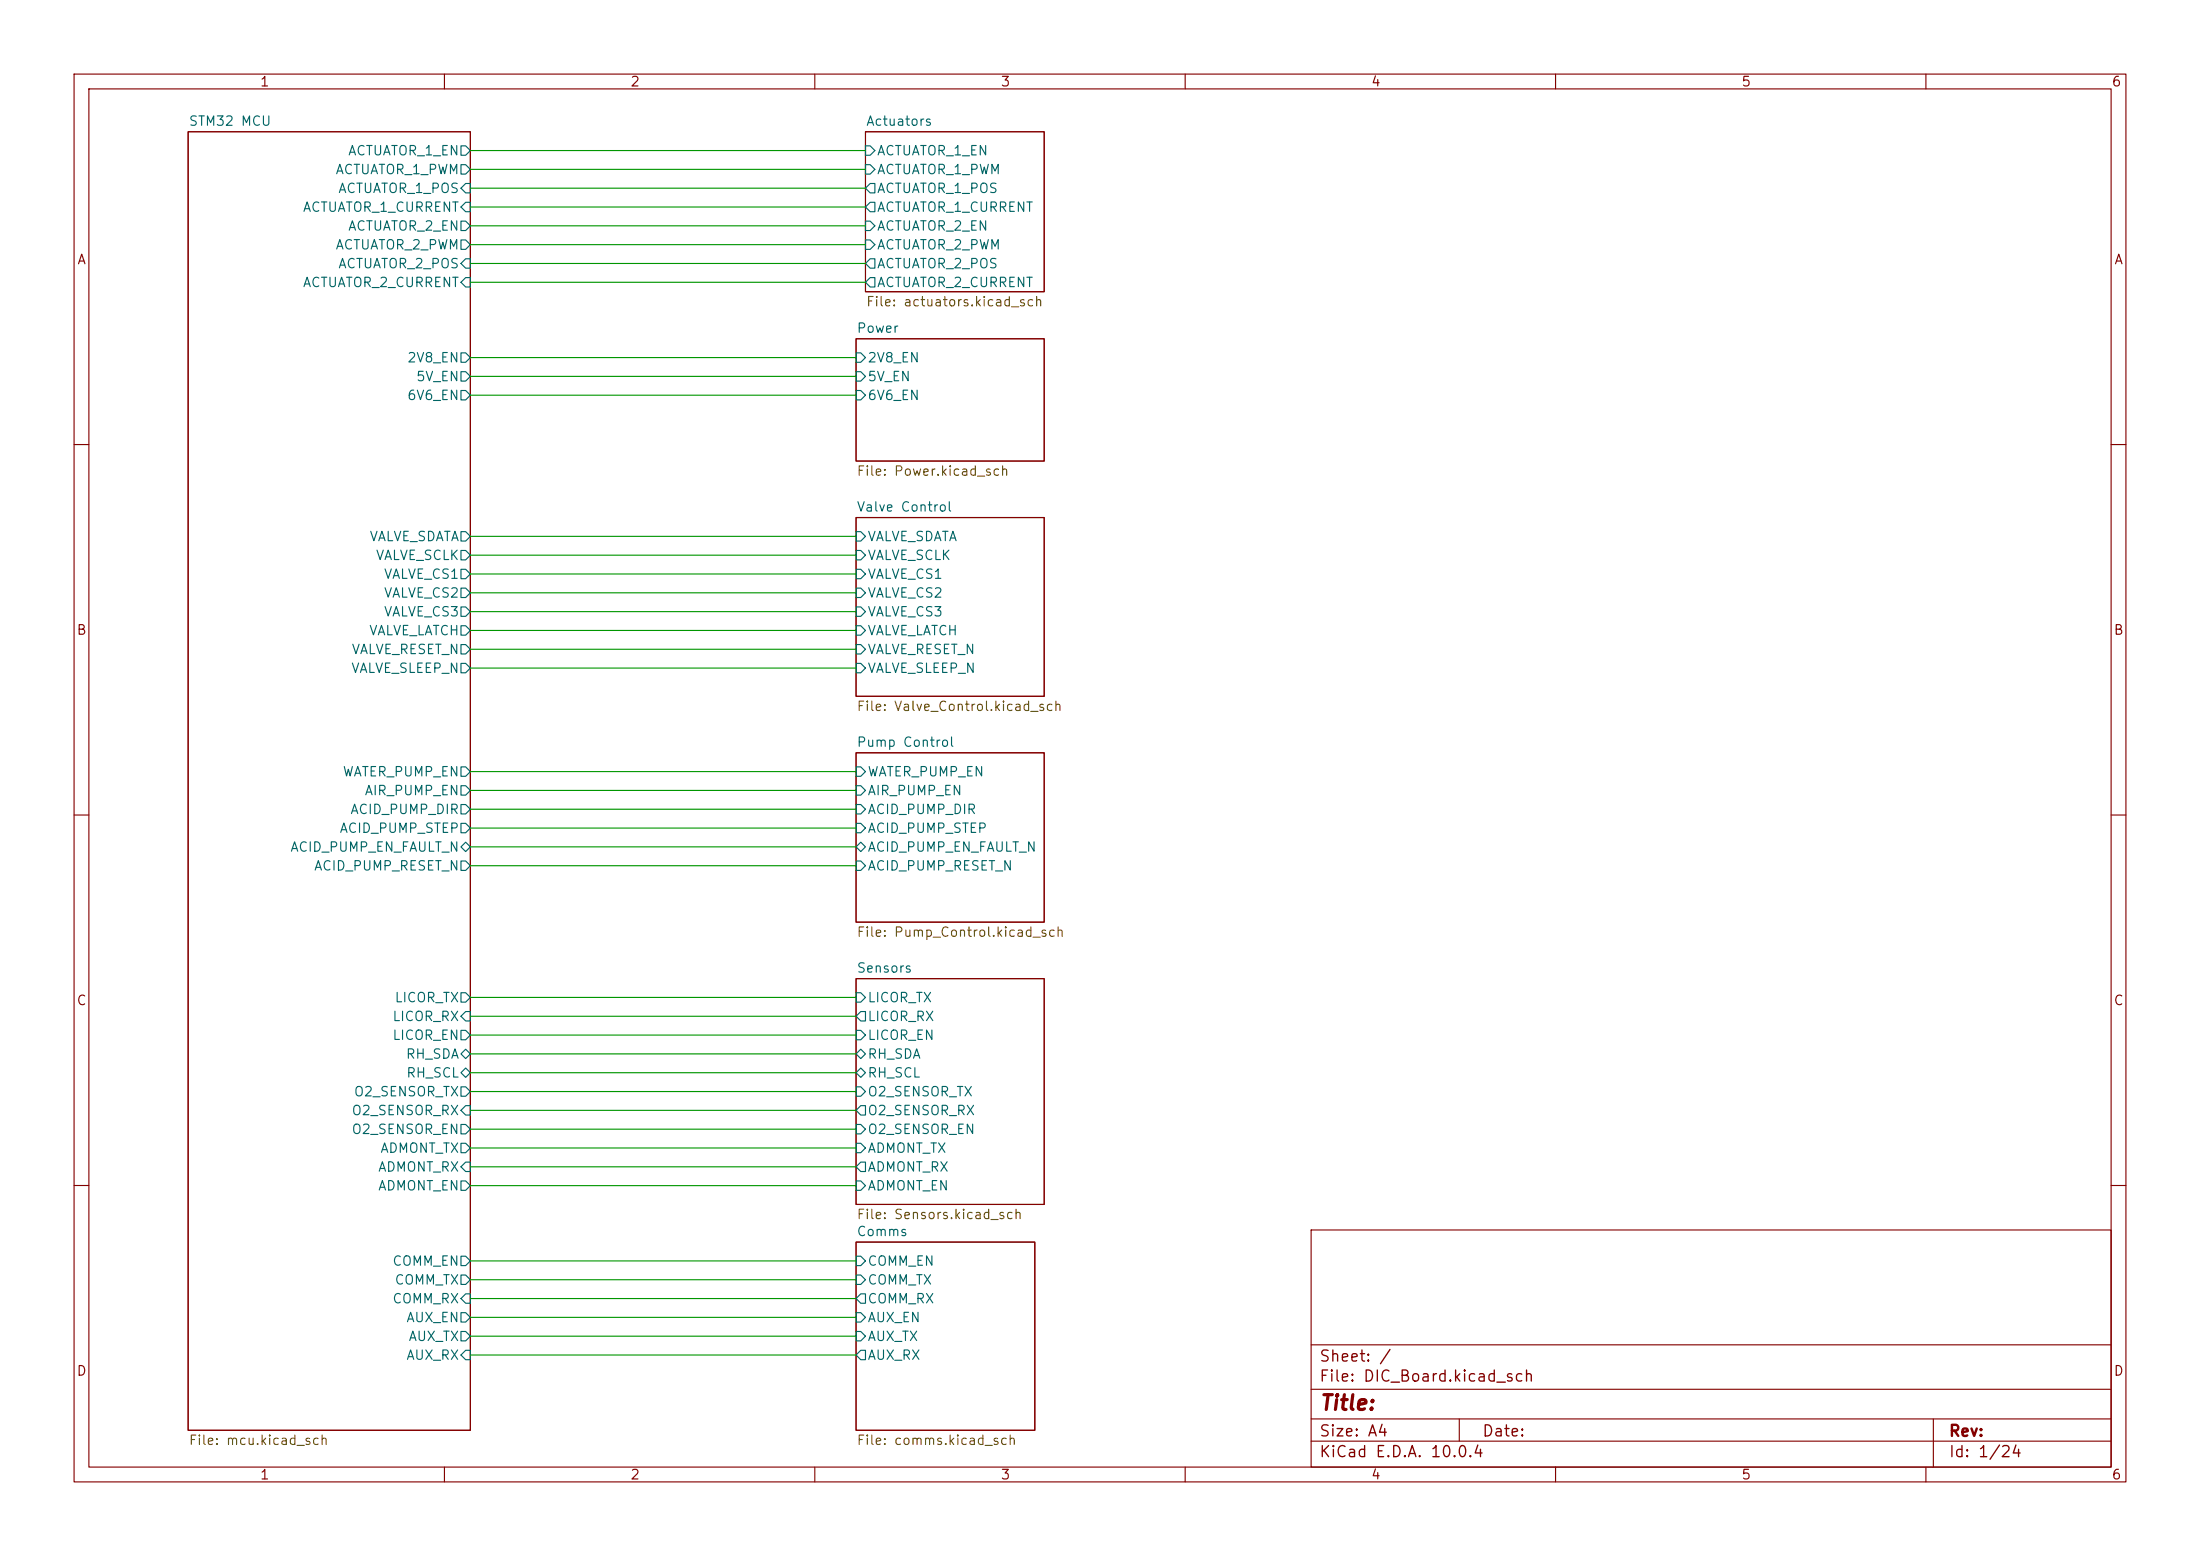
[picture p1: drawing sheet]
(kicad_sch
 (version 20260306)
 (generator "eeschema")
 (generator_version "10.0")
 (paper "A4")
 (lib_symbols)
 (wire
  (pts (xy 63.5 106.68) (xy 115.57 106.68))
  (stroke (width 0) (type default)))
 (wire
  (pts (xy 63.5 114.3) (xy 115.57 114.3))
  (stroke (width 0) (type default)))
 (wire
  (pts (xy 63.5 144.78) (xy 115.57 144.78))
  (stroke (width 0) (type default)))
 (wire
  (pts (xy 63.5 157.48) (xy 115.57 157.48))
  (stroke (width 0) (type default)))
 (wire
  (pts (xy 63.5 152.4) (xy 115.57 152.4))
  (stroke (width 0) (type default)))
 (wire
  (pts (xy 63.5 109.22) (xy 115.57 109.22))
  (stroke (width 0) (type default)))
 (wire
  (pts (xy 63.5 87.63) (xy 115.57 87.63))
  (stroke (width 0) (type default)))
 (wire
  (pts (xy 63.5 147.32) (xy 115.57 147.32))
  (stroke (width 0) (type default)))
 (wire
  (pts (xy 63.5 104.14) (xy 115.57 104.14))
  (stroke (width 0) (type default)))
 (wire
  (pts (xy 63.5 20.32) (xy 116.84 20.32))
  (stroke (width 0) (type default)))
 (wire
  (pts (xy 63.5 22.86) (xy 116.84 22.86))
  (stroke (width 0) (type default)))
 (wire
  (pts (xy 63.5 25.4) (xy 116.84 25.4))
  (stroke (width 0) (type default)))
 (wire
  (pts (xy 63.5 27.94) (xy 116.84 27.94))
  (stroke (width 0) (type default)))
 (wire
  (pts (xy 63.5 30.48) (xy 116.84 30.48))
  (stroke (width 0) (type default)))
 (wire
  (pts (xy 63.5 33.02) (xy 116.84 33.02))
  (stroke (width 0) (type default)))
 (wire
  (pts (xy 63.5 35.56) (xy 116.84 35.56))
  (stroke (width 0) (type default)))
 (wire
  (pts (xy 63.5 38.1) (xy 116.84 38.1))
  (stroke (width 0) (type default)))
 (wire
  (pts (xy 63.5 48.26) (xy 115.57 48.26))
  (stroke (width 0) (type default)))
 (wire
  (pts (xy 63.5 50.8) (xy 115.57 50.8))
  (stroke (width 0) (type default)))
 (wire
  (pts (xy 63.5 53.34) (xy 115.57 53.34))
  (stroke (width 0) (type default)))
 (wire
  (pts (xy 63.5 137.16) (xy 115.57 137.16))
  (stroke (width 0) (type default)))
 (wire
  (pts (xy 63.5 111.76) (xy 115.57 111.76))
  (stroke (width 0) (type default)))
 (wire
  (pts (xy 63.5 116.84) (xy 115.57 116.84))
  (stroke (width 0) (type default)))
 (wire
  (pts (xy 63.5 72.39) (xy 115.57 72.39))
  (stroke (width 0) (type default)))
 (wire
  (pts (xy 63.5 170.18) (xy 115.57 170.18))
  (stroke (width 0) (type default)))
 (wire
  (pts (xy 63.5 172.72) (xy 115.57 172.72))
  (stroke (width 0) (type default)))
 (wire
  (pts (xy 63.5 175.26) (xy 115.57 175.26))
  (stroke (width 0) (type default)))
 (wire
  (pts (xy 63.5 177.8) (xy 115.57 177.8))
  (stroke (width 0) (type default)))
 (wire
  (pts (xy 63.5 180.34) (xy 115.57 180.34))
  (stroke (width 0) (type default)))
 (wire
  (pts (xy 63.5 182.88) (xy 115.57 182.88))
  (stroke (width 0) (type default)))
 (wire
  (pts (xy 63.5 142.24) (xy 115.57 142.24))
  (stroke (width 0) (type default)))
 (wire
  (pts (xy 63.5 134.62) (xy 115.57 134.62))
  (stroke (width 0) (type default)))
 (wire
  (pts (xy 63.5 154.94) (xy 115.57 154.94))
  (stroke (width 0) (type default)))
 (wire
  (pts (xy 63.5 80.01) (xy 115.57 80.01))
  (stroke (width 0) (type default)))
 (wire
  (pts (xy 63.5 139.7) (xy 115.57 139.7))
  (stroke (width 0) (type default)))
 (wire
  (pts (xy 63.5 85.09) (xy 115.57 85.09))
  (stroke (width 0) (type default)))
 (wire
  (pts (xy 63.5 90.17) (xy 115.57 90.17))
  (stroke (width 0) (type default)))
 (wire
  (pts (xy 63.5 82.55) (xy 115.57 82.55))
  (stroke (width 0) (type default)))
 (wire
  (pts (xy 115.57 160.02) (xy 63.5 160.02))
  (stroke (width 0) (type default)))
 (wire
  (pts (xy 63.5 77.47) (xy 115.57 77.47))
  (stroke (width 0) (type default)))
 (wire
  (pts (xy 63.5 74.93) (xy 115.57 74.93))
  (stroke (width 0) (type default)))
 (wire
  (pts (xy 63.5 149.86) (xy 115.57 149.86))
  (stroke (width 0) (type default)))
 (sheet
  (at 115.57 132.08)
  (size 25.4 30.48)
  (exclude_from_sim no)
  (in_bom yes)
  (on_board yes)
  (dnp no)
  (fields_autoplaced yes)
  (stroke (width 0.1524) (type solid))
  (fill (color 0 0 0 0))
  (property "Sheetname" "Sensors" (at 115.57 131.3684 0) (show_name no) (do_not_autoplace no) (effects (font (size 1.27 1.27)) (justify left bottom)))
  (property "Sheetfile" "Sensors.kicad_sch" (at 115.57 163.1446 0) (show_name no) (do_not_autoplace no) (effects (font (size 1.27 1.27)) (justify left top)))
  (pin "LICOR_TX" input (at 115.57 134.62 180) (effects (font (size 1.27 1.27)) (justify left)))
  (pin "LICOR_RX" output (at 115.57 137.16 180) (effects (font (size 1.27 1.27)) (justify left)))
  (pin "LICOR_EN" input (at 115.57 139.7 180) (effects (font (size 1.27 1.27)) (justify left)))
  (pin "RH_SDA" bidirectional (at 115.57 142.24 180) (effects (font (size 1.27 1.27)) (justify left)))
  (pin "RH_SCL" bidirectional (at 115.57 144.78 180) (effects (font (size 1.27 1.27)) (justify left)))
  (pin "O2_SENSOR_TX" input (at 115.57 147.32 180) (effects (font (size 1.27 1.27)) (justify left)))
  (pin "O2_SENSOR_RX" output (at 115.57 149.86 180) (effects (font (size 1.27 1.27)) (justify left)))
  (pin "O2_SENSOR_EN" input (at 115.57 152.4 180) (effects (font (size 1.27 1.27)) (justify left)))
  (pin "ADMONT_TX" input (at 115.57 154.94 180) (effects (font (size 1.27 1.27)) (justify left)))
  (pin "ADMONT_RX" output (at 115.57 157.48 180) (effects (font (size 1.27 1.27)) (justify left)))
  (pin "ADMONT_EN" input (at 115.57 160.02 180) (effects (font (size 1.27 1.27)) (justify left))))
 (sheet
  (at 116.84 17.78)
  (size 24.13 21.59)
  (exclude_from_sim no)
  (in_bom yes)
  (on_board yes)
  (dnp no)
  (fields_autoplaced yes)
  (stroke (width 0.1524) (type solid))
  (fill (color 0 0 0 0))
  (property "Sheetname" "Actuators" (at 116.84 17.0684 0) (show_name no) (do_not_autoplace no) (effects (font (size 1.27 1.27)) (justify left bottom)))
  (property "Sheetfile" "actuators.kicad_sch" (at 116.84 39.9546 0) (show_name no) (do_not_autoplace no) (effects (font (size 1.27 1.27)) (justify left top)))
  (pin "ACTUATOR_1_EN" input (at 116.84 20.32 180) (effects (font (size 1.27 1.27)) (justify left)))
  (pin "ACTUATOR_1_PWM" input (at 116.84 22.86 180) (effects (font (size 1.27 1.27)) (justify left)))
  (pin "ACTUATOR_1_POS" output (at 116.84 25.4 180) (effects (font (size 1.27 1.27)) (justify left)))
  (pin "ACTUATOR_1_CURRENT" output (at 116.84 27.94 180) (effects (font (size 1.27 1.27)) (justify left)))
  (pin "ACTUATOR_2_EN" input (at 116.84 30.48 180) (effects (font (size 1.27 1.27)) (justify left)))
  (pin "ACTUATOR_2_PWM" input (at 116.84 33.02 180) (effects (font (size 1.27 1.27)) (justify left)))
  (pin "ACTUATOR_2_POS" output (at 116.84 35.56 180) (effects (font (size 1.27 1.27)) (justify left)))
  (pin "ACTUATOR_2_CURRENT" output (at 116.84 38.1 180) (effects (font (size 1.27 1.27)) (justify left))))
 (sheet
  (at 115.57 69.85)
  (size 25.4 24.13)
  (exclude_from_sim no)
  (in_bom yes)
  (on_board yes)
  (dnp no)
  (fields_autoplaced yes)
  (stroke (width 0.1524) (type solid))
  (fill (color 0 0 0 0))
  (property "Sheetname" "Valve Control" (at 115.57 69.1384 0) (show_name no) (do_not_autoplace no) (effects (font (size 1.27 1.27)) (justify left bottom)))
  (property "Sheetfile" "Valve_Control.kicad_sch" (at 115.57 94.5646 0) (show_name no) (do_not_autoplace no) (effects (font (size 1.27 1.27)) (justify left top)))
  (pin "VALVE_SDATA" input (at 115.57 72.39 180) (effects (font (size 1.27 1.27)) (justify left)))
  (pin "VALVE_SCLK" input (at 115.57 74.93 180) (effects (font (size 1.27 1.27)) (justify left)))
  (pin "VALVE_CS1" input (at 115.57 77.47 180) (effects (font (size 1.27 1.27)) (justify left)))
  (pin "VALVE_CS2" input (at 115.57 80.01 180) (effects (font (size 1.27 1.27)) (justify left)))
  (pin "VALVE_CS3" input (at 115.57 82.55 180) (effects (font (size 1.27 1.27)) (justify left)))
  (pin "VALVE_LATCH" input (at 115.57 85.09 180) (effects (font (size 1.27 1.27)) (justify left)))
  (pin "VALVE_RESET_N" input (at 115.57 87.63 180) (effects (font (size 1.27 1.27)) (justify left)))
  (pin "VALVE_SLEEP_N" input (at 115.57 90.17 180) (effects (font (size 1.27 1.27)) (justify left))))
 (sheet
  (at 115.57 167.64)
  (size 24.13 25.4)
  (exclude_from_sim no)
  (in_bom yes)
  (on_board yes)
  (dnp no)
  (fields_autoplaced yes)
  (stroke (width 0.1524) (type solid))
  (fill (color 0 0 0 0))
  (property "Sheetname" "Comms" (at 115.57 166.9284 0) (show_name no) (do_not_autoplace no) (effects (font (size 1.27 1.27)) (justify left bottom)))
  (property "Sheetfile" "comms.kicad_sch" (at 115.57 193.6246 0) (show_name no) (do_not_autoplace no) (effects (font (size 1.27 1.27)) (justify left top)))
  (pin "COMM_EN" input (at 115.57 170.18 180) (effects (font (size 1.27 1.27)) (justify left)))
  (pin "COMM_TX" input (at 115.57 172.72 180) (effects (font (size 1.27 1.27)) (justify left)))
  (pin "COMM_RX" output (at 115.57 175.26 180) (effects (font (size 1.27 1.27)) (justify left)))
  (pin "AUX_EN" input (at 115.57 177.8 180) (effects (font (size 1.27 1.27)) (justify left)))
  (pin "AUX_TX" input (at 115.57 180.34 180) (effects (font (size 1.27 1.27)) (justify left)))
  (pin "AUX_RX" output (at 115.57 182.88 180) (effects (font (size 1.27 1.27)) (justify left))))
 (sheet
  (at 115.57 45.72)
  (size 25.4 16.51)
  (exclude_from_sim no)
  (in_bom yes)
  (on_board yes)
  (dnp no)
  (fields_autoplaced yes)
  (stroke (width 0.1524) (type solid))
  (fill (color 0 0 0 0))
  (property "Sheetname" "Power" (at 115.57 45.0084 0) (show_name no) (do_not_autoplace no) (effects (font (size 1.27 1.27)) (justify left bottom)))
  (property "Sheetfile" "Power.kicad_sch" (at 115.57 62.8146 0) (show_name no) (do_not_autoplace no) (effects (font (size 1.27 1.27)) (justify left top)))
  (pin "2V8_EN" input (at 115.57 48.26 180) (effects (font (size 1.27 1.27)) (justify left)))
  (pin "5V_EN" input (at 115.57 50.8 180) (effects (font (size 1.27 1.27)) (justify left)))
  (pin "6V6_EN" input (at 115.57 53.34 180) (effects (font (size 1.27 1.27)) (justify left))))
 (sheet
  (at 115.57 101.6)
  (size 25.4 22.86)
  (exclude_from_sim no)
  (in_bom yes)
  (on_board yes)
  (dnp no)
  (fields_autoplaced yes)
  (stroke (width 0.1524) (type solid))
  (fill (color 0 0 0 0))
  (property "Sheetname" "Pump Control" (at 115.57 100.8884 0) (show_name no) (do_not_autoplace no) (effects (font (size 1.27 1.27)) (justify left bottom)))
  (property "Sheetfile" "Pump_Control.kicad_sch" (at 115.57 125.0446 0) (show_name no) (do_not_autoplace no) (effects (font (size 1.27 1.27)) (justify left top)))
  (pin "WATER_PUMP_EN" input (at 115.57 104.14 180) (effects (font (size 1.27 1.27)) (justify left)))
  (pin "AIR_PUMP_EN" input (at 115.57 106.68 180) (effects (font (size 1.27 1.27)) (justify left)))
  (pin "ACID_PUMP_DIR" input (at 115.57 109.22 180) (effects (font (size 1.27 1.27)) (justify left)))
  (pin "ACID_PUMP_STEP" input (at 115.57 111.76 180) (effects (font (size 1.27 1.27)) (justify left)))
  (pin "ACID_PUMP_EN_FAULT_N" bidirectional (at 115.57 114.3 180) (effects (font (size 1.27 1.27)) (justify left)))
  (pin "ACID_PUMP_RESET_N" input (at 115.57 116.84 180) (effects (font (size 1.27 1.27)) (justify left))))
 (sheet
  (at 25.4 17.78)
  (size 38.1 175.26)
  (exclude_from_sim no)
  (in_bom yes)
  (on_board yes)
  (dnp no)
  (fields_autoplaced yes)
  (stroke (width 0.1524) (type solid))
  (fill (color 0 0 0 0))
  (property "Sheetname" "STM32 MCU" (at 25.4 17.0684 0) (show_name no) (do_not_autoplace no) (effects (font (size 1.27 1.27)) (justify left bottom)))
  (property "Sheetfile" "mcu.kicad_sch" (at 25.4 193.6246 0) (show_name no) (do_not_autoplace no) (effects (font (size 1.27 1.27)) (justify left top)))
  (pin "COMM_EN" output (at 63.5 170.18 0) (effects (font (size 1.27 1.27)) (justify right)))
  (pin "COMM_TX" output (at 63.5 172.72 0) (effects (font (size 1.27 1.27)) (justify right)))
  (pin "COMM_RX" input (at 63.5 175.26 0) (effects (font (size 1.27 1.27)) (justify right)))
  (pin "AUX_EN" output (at 63.5 177.8 0) (effects (font (size 1.27 1.27)) (justify right)))
  (pin "AUX_TX" output (at 63.5 180.34 0) (effects (font (size 1.27 1.27)) (justify right)))
  (pin "AUX_RX" input (at 63.5 182.88 0) (effects (font (size 1.27 1.27)) (justify right)))
  (pin "ACTUATOR_1_EN" output (at 63.5 20.32 0) (effects (font (size 1.27 1.27)) (justify right)))
  (pin "ACTUATOR_1_PWM" output (at 63.5 22.86 0) (effects (font (size 1.27 1.27)) (justify right)))
  (pin "ACTUATOR_1_POS" input (at 63.5 25.4 0) (effects (font (size 1.27 1.27)) (justify right)))
  (pin "ACTUATOR_1_CURRENT" input (at 63.5 27.94 0) (effects (font (size 1.27 1.27)) (justify right)))
  (pin "ACTUATOR_2_EN" output (at 63.5 30.48 0) (effects (font (size 1.27 1.27)) (justify right)))
  (pin "ACTUATOR_2_PWM" output (at 63.5 33.02 0) (effects (font (size 1.27 1.27)) (justify right)))
  (pin "ACTUATOR_2_POS" input (at 63.5 35.56 0) (effects (font (size 1.27 1.27)) (justify right)))
  (pin "ACTUATOR_2_CURRENT" input (at 63.5 38.1 0) (effects (font (size 1.27 1.27)) (justify right)))
  (pin "2V8_EN" output (at 63.5 48.26 0) (effects (font (size 1.27 1.27)) (justify right)))
  (pin "5V_EN" output (at 63.5 50.8 0) (effects (font (size 1.27 1.27)) (justify right)))
  (pin "6V6_EN" output (at 63.5 53.34 0) (effects (font (size 1.27 1.27)) (justify right)))
  (pin "VALVE_SDATA" output (at 63.5 72.39 0) (effects (font (size 1.27 1.27)) (justify right)))
  (pin "VALVE_SCLK" output (at 63.5 74.93 0) (effects (font (size 1.27 1.27)) (justify right)))
  (pin "VALVE_CS1" output (at 63.5 77.47 0) (effects (font (size 1.27 1.27)) (justify right)))
  (pin "VALVE_CS2" output (at 63.5 80.01 0) (effects (font (size 1.27 1.27)) (justify right)))
  (pin "VALVE_CS3" output (at 63.5 82.55 0) (effects (font (size 1.27 1.27)) (justify right)))
  (pin "VALVE_LATCH" output (at 63.5 85.09 0) (effects (font (size 1.27 1.27)) (justify right)))
  (pin "VALVE_RESET_N" output (at 63.5 87.63 0) (effects (font (size 1.27 1.27)) (justify right)))
  (pin "VALVE_SLEEP_N" output (at 63.5 90.17 0) (effects (font (size 1.27 1.27)) (justify right)))
  (pin "WATER_PUMP_EN" output (at 63.5 104.14 0) (effects (font (size 1.27 1.27)) (justify right)))
  (pin "AIR_PUMP_EN" output (at 63.5 106.68 0) (effects (font (size 1.27 1.27)) (justify right)))
  (pin "ACID_PUMP_DIR" output (at 63.5 109.22 0) (effects (font (size 1.27 1.27)) (justify right)))
  (pin "ACID_PUMP_STEP" output (at 63.5 111.76 0) (effects (font (size 1.27 1.27)) (justify right)))
  (pin "ACID_PUMP_EN_FAULT_N" bidirectional (at 63.5 114.3 0) (effects (font (size 1.27 1.27)) (justify right)))
  (pin "ACID_PUMP_RESET_N" output (at 63.5 116.84 0) (effects (font (size 1.27 1.27)) (justify right)))
  (pin "LICOR_TX" output (at 63.5 134.62 0) (effects (font (size 1.27 1.27)) (justify right)))
  (pin "LICOR_RX" input (at 63.5 137.16 0) (effects (font (size 1.27 1.27)) (justify right)))
  (pin "LICOR_EN" output (at 63.5 139.7 0) (effects (font (size 1.27 1.27)) (justify right)))
  (pin "RH_SDA" bidirectional (at 63.5 142.24 0) (effects (font (size 1.27 1.27)) (justify right)))
  (pin "RH_SCL" bidirectional (at 63.5 144.78 0) (effects (font (size 1.27 1.27)) (justify right)))
  (pin "O2_SENSOR_TX" output (at 63.5 147.32 0) (effects (font (size 1.27 1.27)) (justify right)))
  (pin "O2_SENSOR_RX" input (at 63.5 149.86 0) (effects (font (size 1.27 1.27)) (justify right)))
  (pin "O2_SENSOR_EN" output (at 63.5 152.4 0) (effects (font (size 1.27 1.27)) (justify right)))
  (pin "ADMONT_TX" output (at 63.5 154.94 0) (effects (font (size 1.27 1.27)) (justify right)))
  (pin "ADMONT_RX" input (at 63.5 157.48 0) (effects (font (size 1.27 1.27)) (justify right)))
  (pin "ADMONT_EN" output (at 63.5 160.02 0) (effects (font (size 1.27 1.27)) (justify right))))
 (sheet_instances
  (path ""
   (page "1")))
 (embedded_fonts no))
